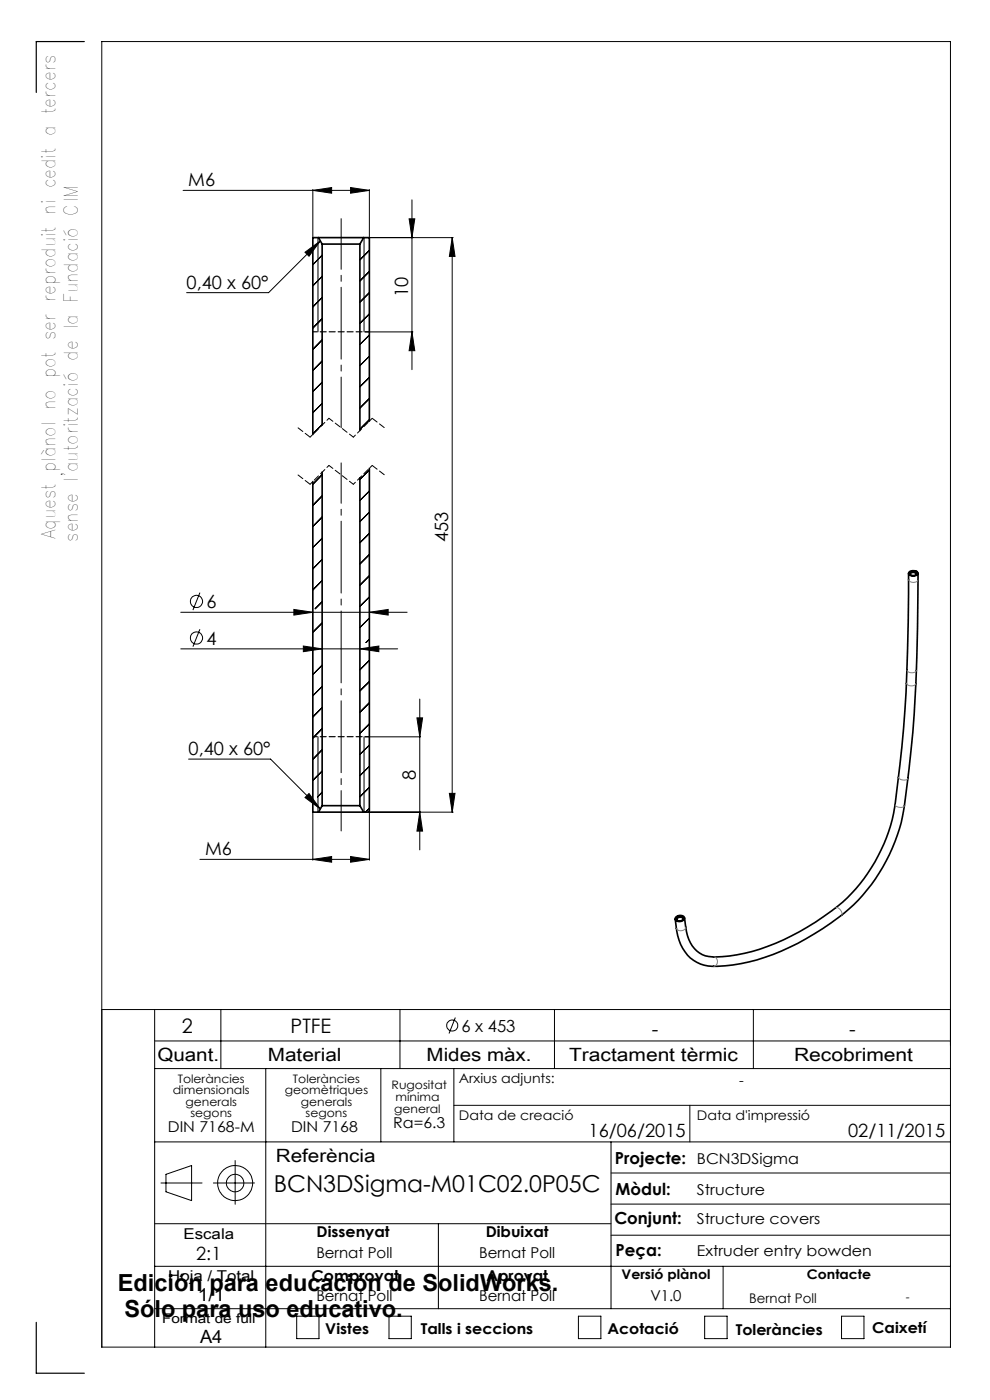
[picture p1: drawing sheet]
<svg xmlns="http://www.w3.org/2000/svg" width="210mm" height="297mm" viewBox="0 0 210 297" stroke-linecap="round" stroke-linejoin="round" font-family="sans-serif">
<g fill="none" stroke="#000" stroke-width=".21">
<path d="M74.4 39.8l4 .6-4 .6zM38.8 40.4h39.6M64.7 53.5l3.2-2.4-2.4 3.3zM66.4 40.4l3.9-.6v1.2zM66.4 40.2v10M67.5 50.4v20M67.9 51.1l-10.9 11h-17.4M68.3 54.1l-1.9 2.1M68.3 58.6l-1.9 2M77.2 50.4v20M77.4 50.4h18.7M78.4 40.2v10"/>
<path d="M78.4 53.1l-2.1 2M78.4 57.6l-2.1 2M86.8 46.4h1.2l-.6 4zM87.4 42.4v36M95.9 50.4l.6 4h-1.2zM95.9 50.4v121.9M68.3 67.6l-1.9 2M68.3 63.1l-1.9 2M68.3 72.1l-1.9 2M68.3 76.6l-1.9 2M77.4 70.4h10.2M78.4 62.1l-2.1 2"/>
<path d="M78.4 66.6l-2.1 2M78.4 71.1l-2.1 2M78.4 75.6l-2.1 2M87.4 70.4l.6 4h-1.2zM68.3 81.1l-1.9 2M68.3 85.6l-1.9 2M68.3 90.1l-1.9 2M78.4 80.1l-2.1 2M78.4 84.6l-2.1 2M78.4 89l-2.1 2M78.4 99.7l-2.1 2M68.3 114.2l-1.9 2"/>
<path d="M68.3 100.7l-1.9 2M68.3 105.2l-1.9 2M68.3 109.7l-1.9 2M68.3 118.7l-1.9 2M78.4 104.2l-2.1 2M78.4 108.7l-2.1 2M78.4 113.2l-2.1 1.9M78.4 117.6l-2.1 2.1M38.3 129.9h48.1M38.3 137.7h46M42.4 125.7l-1.5 3.7M42.4 133.5l-1.5 3.7"/>
<path d="M62.3 129.3l4.1 .6-4.1 .6zM64.3 137.1l4 .6-4 .6zM68.3 127.7l-1.4 1.4M68.3 132.1l-1.9 2M68.3 123.2l-1.9 2M76.3 137.7l4.1-.6v1.2zM78.2 131.3l-1.9 1.8M78.4 129.9l3.9-.6v1.2zM78.4 122.1l-2.1 2M78.4 126.6l-2.1 2M78.4 135.6l-.8 .7M67.5 156.3v16"/>
<path d="M68.3 145.6l-1.9 2M68.3 141.1l-1.9 2M68.3 150.1l-1.9 2M68.3 154.6l-1.9 2M68.3 159.1l-1.9 2M77.2 156.3v16M77.4 156.3h11.8M78.4 140.1l-2.1 2M78.4 144.6l-2.1 2M78.4 149.1l-2.1 2M78.4 153.6l-2.1 2M78.4 158.1l-2.1 2"/>
<path d="M88.4 152.3h1.2l-.6 4zM89 148.3v32M40 161h17.4l10.5 10.6M65.5 168.3l2.4 3.3-3.2-2.4zM66.4 172.5v10M68.3 163.6l-1.9 2M68.3 168.1l-1 1M78.4 172.5v10M78.4 162.6l-2.1 2M78.4 167l-2.1 2M78.4 171.5l-.8 .8M78.6 172.3h17.5"/>
<path d="M89 172.3l.6 4h-1.2zM95.3 168.3h1.2l-.6 4zM42.4 182.3h36M66.4 182.3l3.9-.6v1.2zM74.4 181.7l4 .6-4 .6zM143.5 194.7a.87 .87 0 0 1 .8-.4 .87 .87 0 0 1 .7 .6 .93 .93 0 0 1-1.6 0zM21.6 214.2h180M32.8 214.2v71.6M46.8 214.2v12.5M84.8 214.2v12.5M96.6 215.9l-1.4 3.3M117.6 214.2v12.5"/>
<path d="M159.8 214.2v12.5M32.8 220.8h168.8M32.8 226.7h168.8M56.4 226.7v59.1M80.8 226.7v15.5M96.3 226.7v15.5M96.3 234.5h105.3M146.3 234.5v7.7M32.8 259.6h96.8M32.8 242.2h168.8M34.1 251h8.8M35.2 249.1l5.4-1.8v7.4l-5.4-1.9z"/>
<path d="M45.3 251h8.7M49.9 246.2v9.3M93 259.6v18M129.6 242.2v35.4M129.6 255.4h72M129.6 248.8h72M32.8 277.6h168.8M32.8 268.6h168.8M62.9 279.2h4.8v4.8h-4.8zM82.5 279.2h4.7v4.8h-4.7zM122.7 279.2h4.8v4.8h-4.8zM129.6 262h72"/>
<path d="M149.5 279.2h4.7v4.8h-4.7zM153.4 268.6v9M178.5 279.2h4.8v4.8h-4.8zM21.6 285.8h180v-277h-180v277"/>
<circle cx="41.7" cy="135.3" r="1.3"/>
<circle cx="41.7" cy="127.6" r="1.29"/>
<circle cx="95.9" cy="217.6" r="1.18"/>
<circle cx="49.9" cy="251" r="3.7"/>
<circle cx="49.9" cy="251" r="1.86"/>
</g>
<path d="M65.8 92.7l-2.6-2M81.5 90.7l-2.5-2M65.8 102.7l-2.6-2M81.5 100.7l-2.5-2" fill="none" stroke="#000" stroke-width=".21" stroke-dasharray="1.3 .6"/>
<path d="M69.8 98.7l-4 4M69.8 88.7l-4 4M79 98.7l-4 4M79 88.7l-4 4" fill="none" stroke="#000" stroke-width=".21" stroke-dasharray="1.3 .6" stroke-dashoffset=".7"/>
<path d="M75 92.7l-5.2-4M75 102.7l-5.2-4" fill="none" stroke="#000" stroke-width=".21" stroke-dasharray="1.3 .6" stroke-dashoffset=".2"/>
<path d="M17.9 8.8h-10.2v10.8M7.7 280.5v10.8h10.2" fill="none" stroke="#000" stroke-width=".25"/>
<path d="M66.4 70.4h12M78.4 156.3h-12" fill="none" stroke="#000" stroke-width=".25" stroke-dasharray="1.3 .6" stroke-dashoffset=".3"/>
<path d="M72.4 176.3v-78.1" fill="none" stroke="#000" stroke-width=".21" stroke-dasharray="15.2 1.3 1.3 1.3" stroke-dashoffset="6.7"/>
<path d="M72.4 90.7v-44.3" fill="none" stroke="#000" stroke-width=".21" stroke-dasharray="15.2 1.3 1.3 1.3" stroke-dashoffset="4.5"/>
<g fill="#000">
<path d="M95.9 50.4l.6 4h-1.2zM95.3 168.3h1.2l-.6 4zM88.4 152.3h1.2l-.6 4zM89 172.3l.6 4h-1.2zM86.8 46.4h1.2l-.6 4zM87.4 70.4l.6 4h-1.2z"/>
<path d="M62.3 129.3l4.1 .6-4.1 .6zM78.4 129.9l3.9-.6v1.2zM66.4 182.3l3.9-.6v1.2zM74.4 181.7l4 .6-4 .6zM66.4 40.4l3.9-.6v1.2zM74.4 39.8l4 .6-4 .6zM64.3 137.1l4 .6-4 .6zM76.3 137.7l4.1-.6v1.2zM64.7 53.5l3.2-2.4-2.4 3.3zM65.5 168.3l2.4 3.3-3.2-2.4z"/>
</g>
<g fill="none" stroke="#000" stroke-width=".35">
<path d="M67.6 50.4h9.6M67.6 50.4h-1.2v41.8M67.6 50.4l.7 1.4M68.3 51.8h8M68.3 51.8v38.4M76.3 51.8v39.5M77.2 50.4h1.2v39M77.2 50.4l-.9 1.4M78.4 99.3v73h-1.2M66.4 102.2v70.1h1.2M68.3 100.2v70.7M76.3 101.3v69.6"/>
<path d="M192.7 121.6a317.6 317.6 0 0 1-2.9 49.7 35.3 35.3 0 0 1-16.8 24.3 42.4 42.4 0 0 1-21.3 7.4 5.7 5.7 0 0 1-5.9-4.5l-.6-3.8M192.8 121.4a1.32 1.32 0 0 1 1.9 .2 1.13 1.13 0 0 1-1 .6 1.13 1.13 0 0 1-1-.6zM193 121.4a.82 .82 0 0 1 .9-.3 .82 .82 0 0 1 .6 .7 .91 .91 0 0 1-1.6-.2zM193.1 121.9a.69 .69 0 0 1 .6-.5 .69 .69 0 0 1 .7 .5M194.7 121.6a317.7 317.7 0 0 1-3.2 51.5 37.3 37.3 0 0 1-18.8 25 42.1 42.1 0 0 1-21.3 6.9 7.7 7.7 0 0 1-7.6-6.5l-.6-3.5M67.6 172.3h9.6M68.3 170.9h8M68.3 170.9l-.7 1.4M76.3 170.9l.9 1.4M143.3 194.6a1.13 1.13 0 0 1 1.9 .2 1.12 1.12 0 0 1-.9 .7 1.12 1.12 0 0 1-1.1-.5zM143.6 194.6l.8-.3a.52 .52 0 0 1 .6 .5 .52 .52 0 0 1-.5 .5l-.3 .1a.58 .58 0 0 1-.8-.7zM144.9 195.1a.64 .64 0 0 0-.7-.5 .64 .64 0 0 0-.6 .7"/>
</g>
<path d="M194.7 123a1.15 1.15 0 0 1-2 0M194.3 145a1.18 1.18 0 0 1-2-.1M194.4 142.2a1.18 1.18 0 0 1-2-.1M191.9 170.9a1.28 1.28 0 0 1-2-.2M192.6 165.1a1.28 1.28 0 0 1-2-.2M143.5 196.9l.3 .4M143.8 197.3a1.11 1.11 0 0 0 1.7-.6M178.5 194.2a1.26 1.26 0 0 0-1.2-1.6M151.4 205a1.03 1.03 0 0 0 .8-1 1.03 1.03 0 0 0-.8-1" fill="none" stroke="#808080" stroke-width=".21" stroke-dasharray="6.3 1.3 1.3 1.3 1.3 1.3"/>
<g font-size="5">
<text x="25" y="273.9">Edición para educación de SolidWorks.</text>
<text x="26.4" y="279.4">Sólo para uso educativo.</text>
</g>
<text font-size="4.9" x="58.1" y="253">BCN3DSigma-M01C02.0P05C</text>
<g font-size="4.2">
<text x="38.6" y="219">2</text>
<text x="61.6" y="219.2">PTFE</text>
<text x="138.3" y="219.7">-</text>
<text x="180.1" y="219.7">-</text>
</g>
<g font-size="4">
<text x="11.8" y="114.4" transform="rotate(-90 11.8 114.4)">Aquest plànol no pot ser reproduit ni cedit a tercers</text>
<text x="16.5" y="114.9" transform="rotate(-90 16.5 114.9)">sense l'autorització de la Fundació CIM</text>
</g>
<g font-size="3.9">
<text x="39.9" y="39.5">M6</text>
<text x="39.6" y="61.2">0,40 x 60°</text>
<text x="86.6" y="63.1" transform="rotate(-90 86.6 63.1)">10</text>
<text x="95.1" y="115" transform="rotate(-90 95.1 115)">453</text>
<text x="43.8" y="129">6</text>
<text x="43.8" y="136.8">4</text>
<text x="40" y="160.2">0,40 x 60°</text>
<text x="88.2" y="165.4" transform="rotate(-90 88.2 165.4)">8</text>
<text x="43.5" y="181.4">M6</text>
<text x="33.4" y="225">Quant.</text>
<text x="56.8" y="225">Material</text>
<text x="90.5" y="225">Mides màx.</text>
<text x="120.7" y="225">Tractament tèrmic</text>
<text x="168.4" y="225">Recobriment</text>
<text x="124.8" y="241.3">16/06/2015</text>
<text x="179.9" y="241.3">02/11/2015</text>
<text x="58.5" y="246.5">Referència</text>
<text x="41.6" y="267.2">2:1</text>
<text x="41.9" y="276.1">1/1</text>
<text x="42.4" y="284.9">A4</text>
</g>
<g font-size="3.5">
<text x="97.9" y="218.9">6 x 453</text>
<text x="130.5" y="246.8">Projecte:</text>
<text x="130.6" y="253.4">Mòdul:</text>
<text x="130.3" y="259.8">Conjunt:</text>
<text x="130.6" y="266.4">Peça:</text>
</g>
<g font-size="3.2">
<text x="83.4" y="239.3">Ra=6.3</text>
<text x="35.6" y="240.1">DIN 7168-M</text>
<text x="61.7" y="240.1">DIN 7168</text>
<text x="147.8" y="246.8">BCN3DSigma</text>
<text x="147.8" y="253.4">Structure</text>
<text x="38.9" y="262.9">Escala</text>
<text x="67.2" y="262.5">Dissenyat</text>
<text x="103" y="262.5">Dibuixat</text>
<text x="147.8" y="259.8">Structure covers</text>
<text x="67.1" y="266.8">Bernat Poll</text>
<text x="101.6" y="266.8">Bernat Poll</text>
<text x="147.8" y="266.4">Extruder entry bowden</text>
<text x="35.7" y="271.7">Hoja / Total</text>
<text x="66.1" y="271.7">Comprovat</text>
<text x="103.2" y="271.7">Aprovat</text>
<text x="67.1" y="276.1">Bernat Poll</text>
<text x="101.6" y="276.1">Bernat Poll</text>
<text x="138" y="276.1">V1.0</text>
<text x="69" y="283.1">Vistes</text>
<text x="89.3" y="283.1">Talls i seccions</text>
<text x="128.8" y="283.1">Acotació</text>
<text x="156.1" y="283.2">Toleràncies</text>
<text x="185" y="282.8">Caixetí</text>
</g>
<g font-size="2.8">
<text x="97.3" y="229.6">Arxius adjunts:</text>
<text x="156.8" y="230.2">-</text>
<text x="97.3" y="237.7">Data de creació</text>
<text x="147.8" y="237.7">Data d'impressió</text>
<text x="131.8" y="271.4">Versió plànol</text>
<text x="171.2" y="271.4">Contacte</text>
<text x="34.4" y="280.7">Format de full</text>
<text x="158.9" y="276.3">Bernat Poll</text>
</g>
<g font-size="2.5">
<text x="36.7" y="232.1">dimensionals</text>
<text x="37.7" y="229.6">Toleràncies</text>
<text x="60.4" y="232.1">geomètriques</text>
<text x="62.1" y="229.6">Toleràncies</text>
<text x="83.1" y="231">Rugositat</text>
<text x="83.9" y="233.5">mínima</text>
<text x="39.4" y="234.6">generals</text>
<text x="40.4" y="237.1">segons</text>
<text x="63.8" y="234.6">generals</text>
<text x="64.8" y="237.1">segons</text>
<text x="83.6" y="236.2">general</text>
<text x="192.1" y="276.1">-</text>
</g>
</svg>
